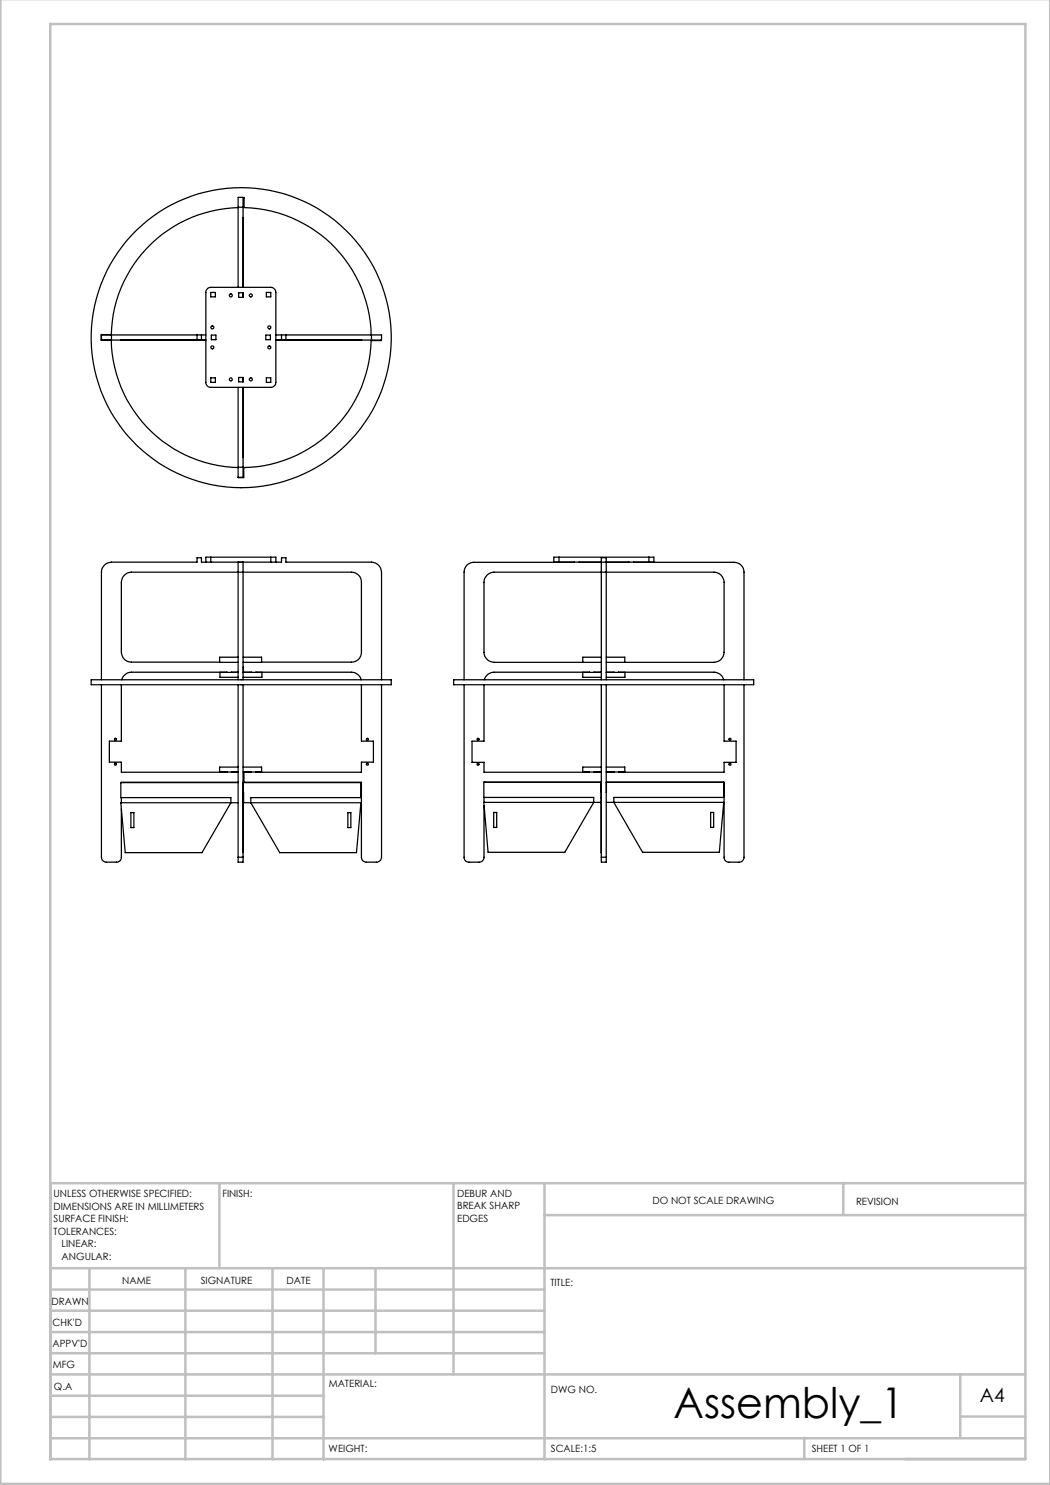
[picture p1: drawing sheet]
<svg xmlns="http://www.w3.org/2000/svg" width="210mm" height="297mm" viewBox="0 0 210 297" stroke-linecap="round" stroke-linejoin="round" font-family="sans-serif">
<g fill="none" stroke="#c0c0c0" stroke-width=".5">
<path d="M.1 -.1v296.9h209.9v-296.9M10.1 4.8h195v287h-195zM43.9 236.6v17M90.7 236.6v38.3M108.9 236.6v55.3M168.7 236.6v6.3M205.1 236.6h-195v55.3M10.1 253.6h195M10.1 257.9h98.8M17.9 253.6v38.3M37.1 253.6v38.3M54.5 253.6v38.3"/>
<path d="M64.7 253.6v38.3M75.1 253.6v17M108.9 243h96.2M10.1 270.6h98.8M10.1 266.4h98.8M10.1 262.1h98.8M10.1 279.1h54.6M10.1 274.9h195M192.1 274.8v12.7M10.1 287.7h195M10.1 283.4h54.6M160.9 287.5v4.3"/>
<path d="M192.1 283.3h13"/>
</g>
<g fill="none" stroke="#000" stroke-width=".25">
<path d="M48.6 39.5h.2v2a26 26 0 0 1 25.4 25.5M41.6 57.6l.6-.1h12a1.09 1.09 0 0 1 1 1v18a1.02 1.02 0 0 1-1 1h-12a.96 .96 0 0 1-1-1v-18.2zM42.2 58.5h.9v.9h-.9zM47.6 41.5a26 26 0 0 0-25.3 25.4h-2.1v1.1h2.1a25.9 25.9 0 0 0 25.4 25.5M47.6 41.4v-1.9h1v1.9M47.6 41.4v16.1M47.6 41.4h1M47.7 58.6h.9v.9h-.9zM48.6 43.5v14M48.6 41.4v16.1M53.3 58.5h.9v.9h-.9zM22.3 67h-2v1h2"/>
<path d="M22.3 68h18.9M22.3 67h18.9M22.3 67v1M24.2 68h.1M39.4 67v1M40.3 67v1M42.2 75.6h.9v.9h-.9zM42.3 67h.9v.9h-.9zM47.6 77.5v15.9M47.7 75.5h.9v.9h-.9zM48.6 77.5v15.9M48.6 77.5v14"/>
<path d="M53.2 67h.9v.9h-.9zM53.3 75.6h.9v.9h-.9zM55.2 68h19.1M55.2 67h19.1M56.3 67v1M57.2 67v1M72.2 68h.1M74.3 67h2v1h-2M74.3 67v1M76.2 68v.1h-2a26 26 0 0 1-25.4 25.4v2h-1.1M47.6 93.4v2.1h1v-2.1M47.6 93.4h1"/>
<path d="M41.2 112.4h1M41.2 112.4h-.9v-.9h-.9v.9h-17.1a2.05 2.05 0 0 0-2 2v21.6M42.2 111.4h-1v1M42.2 111.4v1M42.2 111.4h12M42.2 112.4h12M47.6 112.5v23.5M47.6 112.4v.1M48.6 112.5v23.5M48.6 112.4v.1M54.2 111.4h1v1M54.2 112.4h1"/>
<path d="M54.2 111.4v1M55.2 112.4h1.1v-.9h.9v.9h17.1a2.05 2.05 0 0 1 2 2v21.6M110.8 111.4h1v1h-1zM111.8 111.4h18M114.9 112.4v.1M115.8 112.4v.1M125.8 112.4v.1M126.7 112.4v.1M129.8 111.4h1v1h-1zM18.2 136h60v.9h-60zM20.3 136.9v34.5a.96 .96 0 0 0 1 1h2a.96 .96 0 0 0 1-1v-9.7M24.3 136.9v11.3h-2.4v4.2h2.4v2h21.1"/>
<path d="M45.4 134.5l-19.1-.1a2.09 2.09 0 0 0-2 1.6M47.6 134.5h-3.6v1h3.6M47.6 131.4h-3.7v1M47.6 136.9v34.5M47.6 134.4l-1.3 .1M48.6 134.5h3.8v1h-3.8M48.6 132.5h3.7M48.6 131.4h3.7v1M48.6 133.5l.1 .9 1.6 .1M48.6 136.9v34.5M51.2 134.5l19.1-.1a2.01 2.01 0 0 1 1.9 1.6M52.3 132.4h18a1.93 1.93 0 0 0 2-1.9v-14.1a1.99 1.99 0 0 0-2-2h-44a2.05 2.05 0 0 0-2 2v14.1a1.99 1.99 0 0 0 2 1.9l21.3 .1"/>
<path d="M72.3 136.9v11.3h2.4v4.2h-2.4v2h-21.1M76.3 136.9v34.5a1.02 1.02 0 0 1-1 1h-2a.96 .96 0 0 1-1-1v-14.9h-23.5v-2.1h1.5M90.7 136h60v.9h-60zM92.8 136.9v34.5a.96 .96 0 0 0 1 1h2a.96 .96 0 0 0 1-1v-10.3M92.8 136v-21.6a1.93 1.93 0 0 1 2-1.9h52a1.99 1.99 0 0 1 2 1.9v21.6M96.8 136.9v11.3h-2.4v4.3h2.4v1.9h21.1M117.9 134.5l-19.1-.1-1.1 .4-.5 .5-.3 .7M120.3 134.5h-3.7v1h3.7M120.3 132.5h-21.5a2.05 2.05 0 0 1-2-2v-14.1a2.05 2.05 0 0 1 2-2h44a2.05 2.05 0 0 1 2 2v14.1a2.05 2.05 0 0 1-2 2h-17.8M120.3 131.4h-3.7v1.1M120.3 136v-24.5h.9v24.5M120.3 134.4l-1.5 .1"/>
<path d="M120.3 136.9v34.5M121.2 134.5h3.8v1h-3.8M121.2 132.5h3.8M121.2 131.4h3.8v1.1M121.2 134.4l1.6 .1M121.2 136.9v34.5M123.7 134.5l19.1-.1 1.1 .4 .6 .5 .2 .7M144.8 136.9v11.3h2.4v4.3h-2.4v1.9h-21.1M148.8 136.9v34.5a.96 .96 0 0 1-1 1h-2a.96 .96 0 0 1-1-1v-14.9h-23.6M24.3 159.5v1M46.3 154.4h1.3M47.6 153.4h-3.7v1h3.7"/>
<path d="M47.6 156.5h-23.3M47.6 156.5h-23.4v3h22v1l-5.8 10h-15.4l-.8-10h23.4M48.6 153.4h3.7v1h-3.7M48.6 156.5v14M48.6 159.5h.1M48.6 156.5h23.6v3h-22v1l5.8 10h15.3l.9-10h-23.5l-.1-2M96.8 156.5h.1M96.8 159.5v1M118.8 154.4h1.5M120.2 156.5v2M120.2 159.5h.1M120.2 156.5h.1"/>
<path d="M120.3 153.4h-3.7v1h3.7M120.3 156.5h-23.5v3h21.9v1l-5.7 10h-15.4l-.8-10h23.4M121.2 153.4h3.8v1h-3.8M121.3 156.5l-.1 2M122.8 154.4h-1.6M144.7 156.5v3h-21.9v1l5.7 10h15.4l.8-10h-23.5M26.2 162.5h.6v3h-.6zM47.6 171.4v1h1v-1M47.6 171.4h1M48.6 160.5h.1M69.6 162.5h.6v3h-.6zM98.7 162.5h.6v3h-.6z"/>
<path d="M120.2 160.5h.1M120.2 170.5h.1M120.3 171.4v1h.9v-1M120.3 171.4h.9M142.1 162.5h.6v3h-.6z"/>
<circle cx="46.2" cy="59.1" r=".31"/>
<circle cx="50.2" cy="59.1" r=".3"/>
<circle cx="42.5" cy="65.5" r=".29"/>
<circle cx="42.5" cy="69.5" r=".31"/>
<circle cx="46.2" cy="75.9" r=".28"/>
<circle cx="48.2" cy="67.5" r="30"/>
<circle cx="50.2" cy="75.9" r=".31"/>
<circle cx="53.9" cy="69.5" r=".3"/>
<circle cx="53.9" cy="65.5" r=".31"/>
<circle cx="23.1" cy="147.9" r=".2"/>
<circle cx="23.1" cy="152.8" r=".2"/>
<circle cx="73.5" cy="152.8" r=".2"/>
<circle cx="73.5" cy="147.9" r=".2"/>
<circle cx="95.6" cy="147.9" r=".2"/>
<circle cx="95.6" cy="152.8" r=".2"/>
<circle cx="146" cy="152.8" r=".2"/>
<circle cx="146" cy="147.9" r=".2"/>
</g>
<text font-size="8.5" x="134.7" y="283.5">Assembly_1</text>
<text font-size="3.9" x="196" y="280.4">A4</text>
<g font-size="2">
<text x="10.7" y="239.5">UNLESS OTHERWISE SPECIFIED:</text>
<text x="44.5" y="239.5">FINISH:</text>
<text x="91.4" y="239.4">DEBUR AND</text>
<text x="10.7" y="242">DIMENSIONS ARE IN MILLIMETERS</text>
<text x="10.7" y="244.5">SURFACE FINISH:</text>
<text x="91.4" y="241.9">BREAK SHARP</text>
<text x="91.4" y="244.4">EDGES</text>
<text x="130.5" y="240.8">DO NOT SCALE DRAWING</text>
<text x="171.2" y="241">REVISION</text>
<text x="10.7" y="247">TOLERANCES:</text>
<text x="12.3" y="249.5">LINEAR:</text>
<text x="12.3" y="252">ANGULAR:</text>
<text x="24.4" y="256.9">NAME</text>
<text x="40.1" y="256.8">SIGNATURE</text>
<text x="57.3" y="256.8">DATE</text>
<text x="110.1" y="257.1">TITLE:</text>
<text x="10.3" y="260.9">DRAWN</text>
<text x="10.5" y="269.3">APPV'D</text>
<text x="10.5" y="265.2">CHK'D</text>
<text x="10.6" y="273.6">MFG</text>
<text x="10.8" y="278">Q.A</text>
<text x="65.8" y="277.4">MATERIAL:</text>
<text x="110.2" y="278.5">DWG NO.</text>
<text x="65.7" y="290.4">WEIGHT:</text>
<text x="110.2" y="290.5">SCALE:1:5</text>
<text x="162.4" y="290.4">SHEET 1 OF 1</text>
</g>
</svg>
